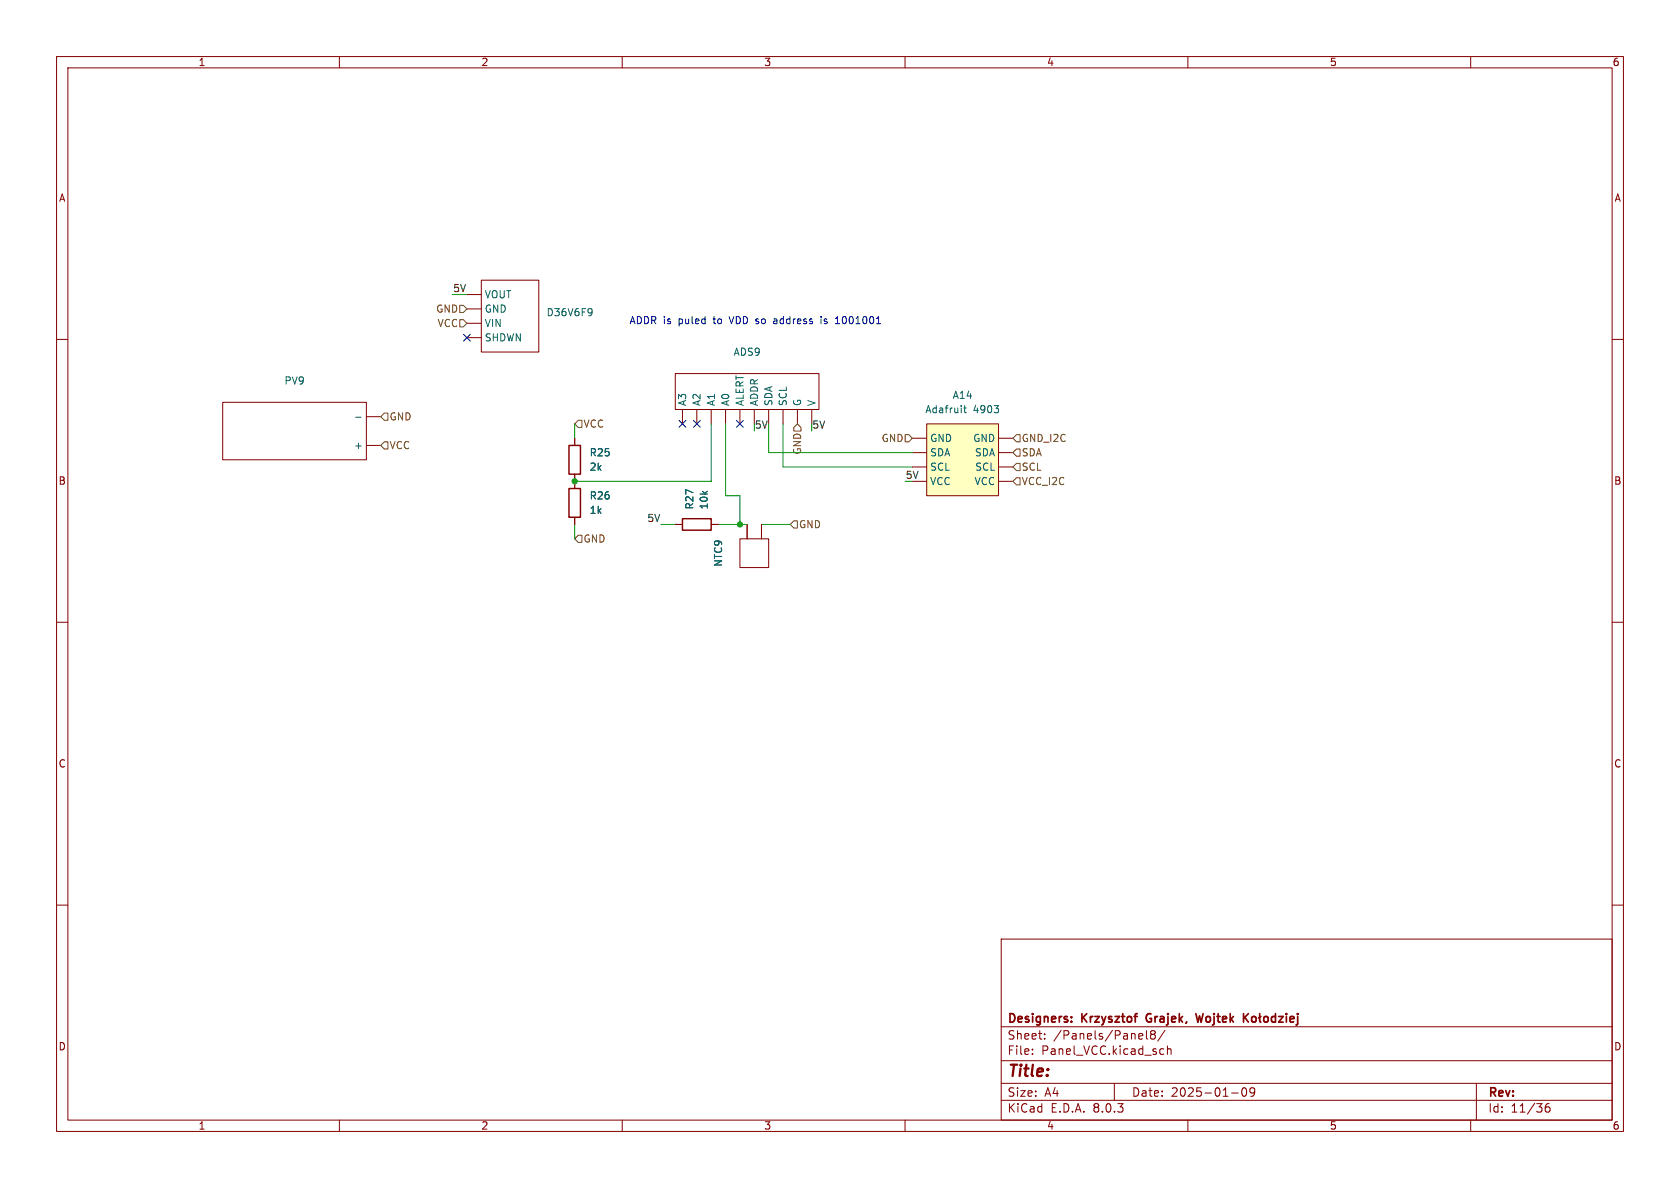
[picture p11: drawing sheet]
<svg xmlns="http://www.w3.org/2000/svg" width="297mm" height="210mm" viewBox="0 0 297 210" stroke-linecap="round" stroke-linejoin="round" font-family="sans-serif">
<g fill="none" stroke="#840000" stroke-width=".18">
<path d="M10 10h277v190h-277zM12 12h273v186h-273zM60 10v2M110 10v2M160 10v2M210 10v2M260 10v2M10 60h2M82.5 54.6h2.6M82.5 59.7h2.6M82.5 57.2h2.6M82.5 52.1h2.6"/>
<path d="M85.1 49.5h10.1v12.7h-10.1zM285 60h2M39.4 71.1h25.4v10.2h-25.4zM64.8 78.7h2.5M64.8 73.7h2.5M101.6 77.5v1.2M119.4 66h25.4v6.4h-25.4zM120.6 72.4v2.5M123.2 72.4v2.5M125.7 72.4v2.5M128.3 72.4v2.5M130.8 72.4v2.5"/>
<path d="M133.3 72.4v2.5M135.9 72.4v2.5M138.4 72.4v2.5M141 72.4v2.5M143.5 72.4v2.5M101.6 83.8v2.6M101.6 91.4v1.3M119.4 92.7h1.2M125.7 92.7h1.3M130.8 95.3h5.1v5h-5.1zM132.1 92.7v2.6M134.6 92.7v2.6"/>
<path d="M10 110h2M285 110h2M10 160h2M285 160h2M177 166h108v32h-108zM60 198v2M110 198v2M160 198v2M177 194.5h108M177 191.5h108M177 187.5h108M177 181.5h108"/>
<path d="M182.5 186.3v.1M182.5 185.5v.1M184.7 183.6v.1M184.7 182.8v.1M197 191.5v3M201.5 182.7l.5 .1v.3l-.7 .1M202 183.6l-.5 .1M202.7 182.2v1.3l.2 .2M203.5 182.3l-.1 .3 .3 .2M203.7 182.8l-.3 .3 .1 .5 .2 .1 .4-.1 .1-.2v-.4l-.2-.2M203.7 182.8h.3M204.2 182.3v.3l-.2 .2"/>
<path d="M205.3 185.4l.4 .1M205.7 186.3l-.4 .1M206 182.1l-1.3 2M206.4 185.5l.2-.1 .4 .1v.9M206.4 184.9v1.5M210 198v2M217.7 193.2h1.2M219.7 192.4l.2-.1a.81 .81 0 0 1 .6 .6 .81 .81 0 0 1-.3 .8l-.2 .1a.81 .81 0 0 1-.3-1.4zM221.8 192.9l-.3 .3h-.3l-.2-.3 .1-.5 .4-.1 .2 .1a.99 .99 0 0 1-.3 1.4h-.3M260 198v2M261 191.5v6.5M273.9 195.1a.59 .59 0 0 0-.7 .6v.6l.1 .2 .4 .1 .3-.1v-.5l-.1-.3h-.4l-.3 .3"/>
</g>
<g fill="none" stroke="#840000" stroke-width=".3">
<path d="M189.4 179.8v.1M202.8 179.4l-.2 .4 .2 .7M211.4 179.2l.4 1.5 .3-1.1 .2 1.1M220.1 179.8l.6 .9M220.7 179.2l-.9 .8M221.4 179.8l.4-.1 .3 .3v.4l-.3 .3-.4-.1-.1-.2v-.4zM222.7 179.2v1.3l.2 .2M222.9 179.7l-.4 .3M223.5 179.8l.2-.1 .4 .1 .1 .6-.1 .2-.4 .1-.2-.2zM225.5 179.8l-.4-.1-.3 .3v.4l.1 .2h.6M225.5 179.2v1.5M226.1 179.7h.7l-.7 1h.7"/>
<path d="M227.4 179.2v.1M227.4 179.7v1M229.4 179.2v.1M229.4 179.7v1.3l-.3 .2M189.4 180.5v.2M228.1 180.2l.7-.2-.1-.2-.4-.1-.2 .2v.7h.6"/>
</g>
<path d="M104.4 54.6l.2 .1a1.07 1.07 0 0 1-.1 1M104.7 55.1l-.3 .2M62.9 73.8h1" fill="none" stroke="#006464" stroke-width=".18"/>
<path d="M100.6 78.7h2v5.1h-2zM100.6 86.4h2v5h-2zM120.6 91.7h5.1v2h-5.1z" fill="none" stroke="#840000" stroke-width=".25"/>
<path d="M163.8 74.9h12.7v12.7h-12.7z" fill="#ffffc2"/>
<g fill="none" stroke="#840000" stroke-width=".18">
<path d="M101.6 77.5v1.2M161.3 77.5h2.5M163.8 74.9h12.7v12.7h-12.7zM176.5 77.5h2.6M101.6 83.8v2.6M101.6 91.4v1.3M119.4 92.7h1.2M125.7 92.7h1.3M132.1 92.7v2.6M134.6 92.7v2.6M161.3 82.6h2.5M161.3 80h2.5"/>
<path d="M161.3 85.1h2.5M176.5 82.6h2.6M176.5 80h2.6M176.5 85.1h2.6"/>
</g>
<path d="M170.4 72.1h.4M170.5 71.7v1.1l.3 .2M175.7 71.7h.8l-.4 .5M176.5 72.3v.5" fill="none" stroke="#006464" stroke-width=".18"/>
<g fill="none" stroke="#725600" stroke-width=".18">
<path d="M81.3 54h.6l.6 .6-.6 .6h-.6zM81.3 56.5h.6l.6 .7-.6 .6h-.6zM67.9 78.1h.7v1.3h-.7l-.6-.7zM67.9 73h.7v1.3h-.7l-.6-.6zM102.2 74.3h.7v1.3h-.7l-.6-.7zM140.3 75.6l.7-.7 .6 .7v.6h-1.3zM160 76.8h.7l.6 .7-.6 .6h-.7zM179.7 76.8h.6v1.3h-.6l-.6-.6zM179.7 79.4h.6v1.2h-.6l-.6-.6zM102.2 94.6h.7v1.3h-.7l-.6-.6zM140.3 92.1h.7v1.2h-.7l-.6-.6zM179.7 84.5h.6v1.2h-.6l-.6-.6z"/>
<path d="M179.7 81.9h.6v1.3h-.6l-.6-.6z"/>
</g>
<path d="M128.9 56l.4 1.2M137.2 56.4h-.4M137.2 56.7h-.3l-.2 .2 .1 .3h.4M145.2 56v.1M145.2 56.4v.8M147.7 57.2h.7M147.9 56.1l.2-.1v1.2" fill="none" stroke="#0000c2" stroke-width=".18"/>
<path d="M101.6 74.9v2.6M125.7 74.9v10.2h-24.1M128.3 74.9v12.7h2.5v5.1M135.9 74.9v5.1h25.4M138.4 74.9v7.7h22.9M101.6 92.7v2.6M116.8 92.7h2.6M127 92.7h5.1M134.6 92.7h5.1" fill="none" stroke="#009600" stroke-width=".18"/>
<path d="M81.9 59.1l1.3 1.2M83.2 59.1l-1.3 1.2M120 74.3l1.3 1.2M121.3 74.3l-1.3 1.2M122.6 74.3l1.2 1.2M123.8 74.3l-1.2 1.2M130.2 74.3l1.2 1.2M131.4 74.3l-1.2 1.2" fill="none" stroke="#000084" stroke-width=".18"/>
<g fill="#009600" stroke="#009600" stroke-width=".18">
<circle cx="101.6" cy="85.1" r=".46"/>
<circle cx="130.8" cy="92.7" r=".46"/>
</g>
<text font-size="2.8" fill="#840000" x="178" y="190.9">Title:</text>
<g font-size="2.1" fill="#840000">
<text x="178" y="184">Sheet:</text>
<text x="178" y="181.2">Designers:</text>
<text x="186.2" y="184">/Panels/Panel8/</text>
<text x="191.3" y="181.2">Krzysztof</text>
<text x="203.3" y="181.2">Grajek,</text>
<text x="212.8" y="181.2">Wojtek</text>
<text x="178" y="186.7">File:</text>
<text x="184.1" y="186.7">Panel_VCC.kicad_sch</text>
<text x="178" y="196.9">KiCad</text>
<text x="178" y="194.1">Size:</text>
<text x="184.7" y="194.1">A4</text>
<text x="185.7" y="196.9">E.D.A.</text>
<text x="193.3" y="196.9">8.0.3</text>
<text x="200" y="194.1">Date:</text>
<text x="207" y="194.1">2025-01-09</text>
<text x="263" y="194.3">Rev:</text>
<text x="263" y="196.9">Id:</text>
<text x="267.1" y="196.9">11/36</text>
</g>
<g font-size="1.8" fill="#840000">
<text x="35" y="11.9">1</text>
<text x="85" y="11.9">2</text>
<text x="135" y="11.9">3</text>
<text x="185" y="11.9">4</text>
<text x="235" y="11.9">5</text>
<text x="285" y="11.9">6</text>
<text x="10.3" y="35.9">A</text>
<text x="285.3" y="35.9">A</text>
<text x="10.3" y="85.9">B</text>
<text x="285.3" y="85.9">B</text>
<text x="10.3" y="135.9">C</text>
<text x="285.3" y="135.9">C</text>
<text x="10.3" y="185.9">D</text>
<text x="285.3" y="185.9">D</text>
<text x="35" y="199.9">1</text>
<text x="85" y="199.9">2</text>
<text x="135" y="199.9">3</text>
<text x="185" y="199.9">4</text>
<text x="235" y="199.9">5</text>
<text x="285" y="199.9">6</text>
</g>
<g font-size="1.8" fill="#009600">
<text x="80" y="51.7">5V</text>
<text x="133.3" y="75.9">5V</text>
<text x="143.5" y="75.9">5V</text>
<text x="160" y="84.7">5V</text>
</g>
<g font-size="1.8" fill="#006464">
<text x="85.6" y="52.9">VOUT</text>
<text x="85.6" y="55.5">GND</text>
<text x="85.6" y="58">VIN</text>
<text x="96.5" y="56.1">D36V6F9</text>
<text x="85.6" y="60.6">SHDWN</text>
<text x="129.6" y="63.1">ADS9</text>
<text x="50.2" y="68.2">PV9</text>
<text x="121.5" y="71.9" transform="rotate(-90 121.5 71.9)">A3</text>
<text x="124.1" y="71.9" transform="rotate(-90 124.1 71.9)">A2</text>
<text x="126.6" y="71.9" transform="rotate(-90 126.6 71.9)">A1</text>
<text x="129.1" y="71.9" transform="rotate(-90 129.1 71.9)">A0</text>
<text x="131.7" y="71.9" transform="rotate(-90 131.7 71.9)">ALERT</text>
<text x="134.2" y="71.9" transform="rotate(-90 134.2 71.9)">ADDR</text>
<text x="136.8" y="71.9" transform="rotate(-90 136.8 71.9)">SDA</text>
<text x="139.3" y="71.9" transform="rotate(-90 139.3 71.9)">SCL</text>
<text x="141.8" y="71.9" transform="rotate(-90 141.8 71.9)">G</text>
<text x="144.4" y="71.9" transform="rotate(-90 144.4 71.9)">V</text>
<text x="168.3" y="70.7">A14</text>
<text x="163.5" y="73.3">Adafruit</text>
<text x="172" y="73.3">4903</text>
<text x="62.5" y="79.6">+</text>
<text x="104.1" y="80.9">R25</text>
<text x="104.1" y="83.4">2k</text>
<text x="164.3" y="78.3">GND</text>
<text x="164.3" y="83.4">SCL</text>
<text x="164.3" y="80.9">SDA</text>
<text x="171.9" y="78.3">GND</text>
<text x="172.3" y="80.9">SDA</text>
<text x="172.3" y="83.4">SCL</text>
<text x="104.1" y="88.5">R26</text>
<text x="164.3" y="86">VCC</text>
<text x="172.2" y="86">VCC</text>
<text x="104.1" y="91">1k</text>
<text x="122.8" y="90.2" transform="rotate(-90 122.8 90.2)">R27</text>
<text x="125.3" y="90.2" transform="rotate(-90 125.3 90.2)">10k</text>
<text x="127.9" y="100.3" transform="rotate(-90 127.9 100.3)">NTC9</text>
</g>
<g font-size="1.8" fill="#725600">
<text x="77" y="55.5">GND</text>
<text x="77.3" y="58">VCC</text>
<text x="68.8" y="74.5">GND</text>
<text x="103.1" y="75.8">VCC</text>
<text x="68.8" y="79.6">VCC</text>
<text x="141.8" y="80.5" transform="rotate(-90 141.8 80.5)">GND</text>
<text x="155.8" y="78.3">GND</text>
<text x="180.5" y="78.3">GND_I2C</text>
<text x="180.5" y="83.4">SCL</text>
<text x="180.5" y="80.9">SDA</text>
<text x="180.5" y="86">VCC_I2C</text>
<text x="141.2" y="93.6">GND</text>
<text x="103.1" y="96.1">GND</text>
</g>
<g font-size="1.8" fill="#0000c2">
<text x="111.2" y="57.5">ADDR is</text>
<text x="120.1" y="57.5">puled</text>
<text x="126.4" y="57.5">to</text>
<text x="129.5" y="57.5">VDD so</text>
<text x="137.6" y="57.5">address</text>
<text x="146.2" y="57.5">is</text>
<text x="149" y="57.5">1001001</text>
</g>
<text font-size="1.8" fill="#0f0f0f" x="114.3" y="92.4">5V</text>
</svg>
